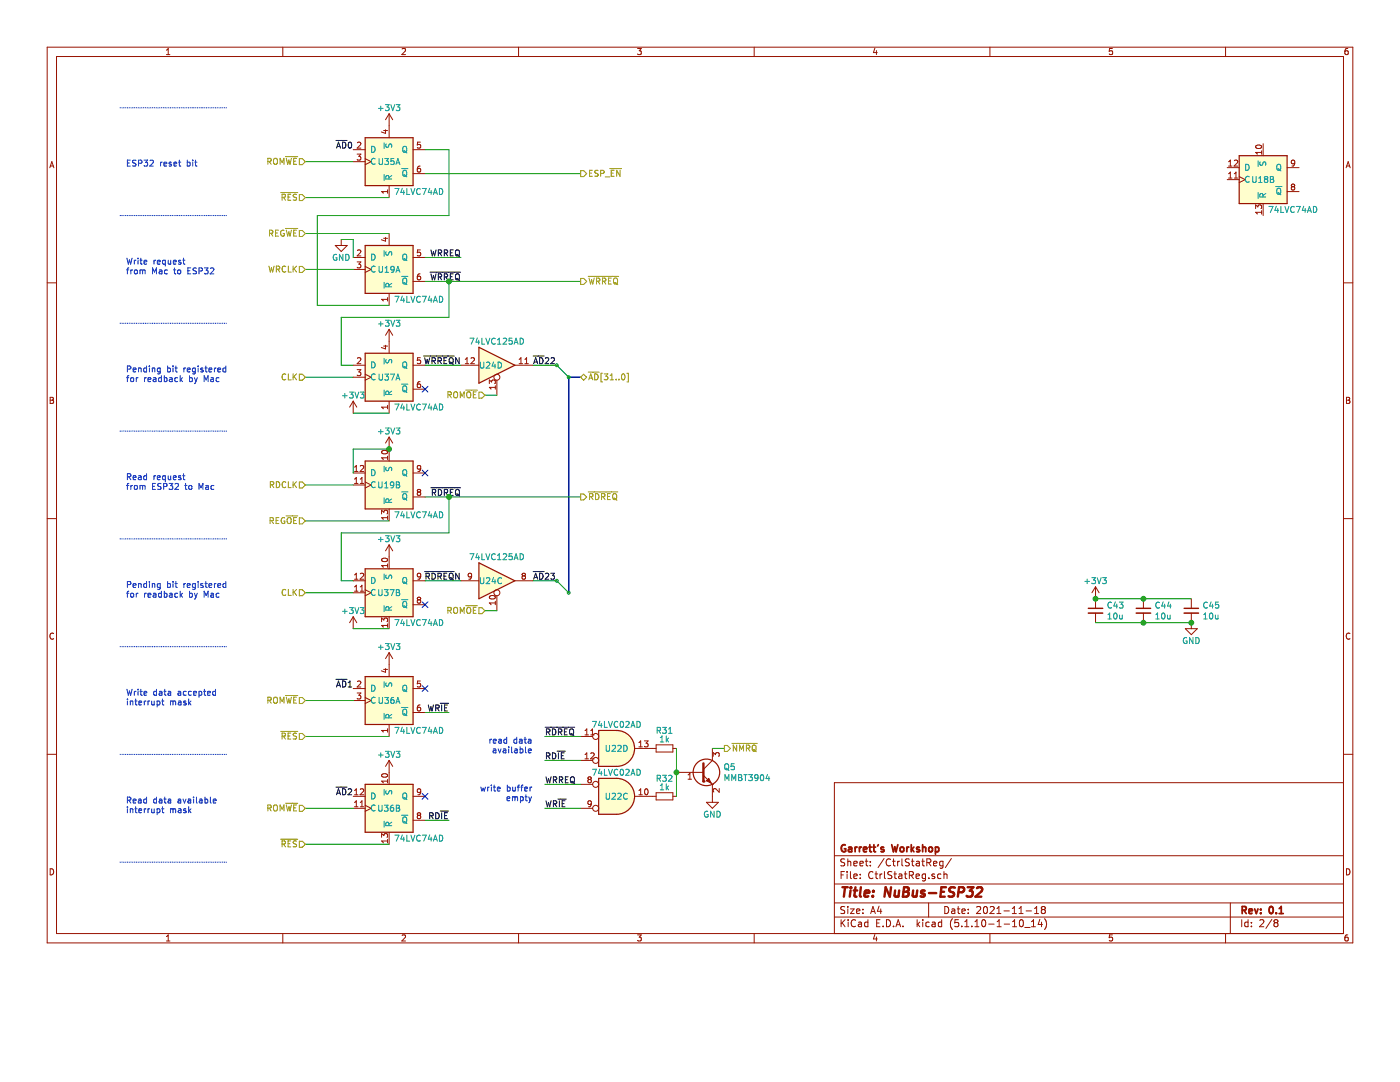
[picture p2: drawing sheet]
EESchema Schematic File Version 4
EELAYER 30 0
EELAYER END
$Descr A4 11693 8268
encoding utf-8
Sheet 2 8
Title "NuBus-ESP32"
Date "2021-11-18"
Rev "0.1"
Comp "Garrett's Workshop"
Comment1 ""
Comment2 ""
Comment3 ""
Comment4 ""
$EndDescr
Wire Notes Line
	1000 5400 1900 5400
$Comp
L power:+3V3 #PWR?
U 1 1
P 9150 5000
AR Path="/61A765AC" Ref="#PWR?"  Part="1" 
AR Path="/64084316/61A765AC" Ref="#PWR?"  Part="1" 
AR Path="/61CA157A/61A765AC" Ref="#PWR0213"  Part="1" 
F 0 "#PWR0213" H 9150 4850 50  0001 C CNN
F 1 "+3V3" H 9150 5150 50  0000 C CNN
F 2 "" H 9150 5000 50  0001 C CNN
F 3 "" H 9150 5000 50  0001 C CNN
	1    9150 5000
	1    0    0    -1  
$EndComp
$Comp
L Device:C_Small C?
U 1 1
P 9150 5100
AR Path="/61A765B2" Ref="C?"  Part="1" 
AR Path="/64084316/61A765B2" Ref="C?"  Part="1" 
AR Path="/61CA157A/61A765B2" Ref="C43"  Part="1" 
F 0 "C43" H 9058 5146 50  0000 R CNN
F 1 "10u" H 9058 5055 50  0000 R CNN
F 2 "stdpads:C_0805" H 9150 5100 50  0001 C CNN
F 3 "~" H 9150 5100 50  0001 C CNN
	1    9150 5100
	-1   0    0    -1  
$EndComp
$Comp
L Device:C_Small C?
U 1 1
P 9550 5100
AR Path="/61A765B8" Ref="C?"  Part="1" 
AR Path="/64084316/61A765B8" Ref="C?"  Part="1" 
AR Path="/61CA157A/61A765B8" Ref="C44"  Part="1" 
F 0 "C44" H 9458 5146 50  0000 R CNN
F 1 "10u" H 9458 5055 50  0000 R CNN
F 2 "stdpads:C_0805" H 9550 5100 50  0001 C CNN
F 3 "~" H 9550 5100 50  0001 C CNN
	1    9550 5100
	-1   0    0    -1  
$EndComp
$Comp
L Device:C_Small C?
U 1 1
P 9950 5100
AR Path="/61A765BE" Ref="C?"  Part="1" 
AR Path="/64084316/61A765BE" Ref="C?"  Part="1" 
AR Path="/61CA157A/61A765BE" Ref="C45"  Part="1" 
F 0 "C45" H 9858 5146 50  0000 R CNN
F 1 "10u" H 9858 5055 50  0000 R CNN
F 2 "stdpads:C_0805" H 9950 5100 50  0001 C CNN
F 3 "~" H 9950 5100 50  0001 C CNN
	1    9950 5100
	-1   0    0    -1  
$EndComp
$Comp
L power:GND #PWR?
U 1 1
P 9950 5200
AR Path="/64084316/61A765C4" Ref="#PWR?"  Part="1" 
AR Path="/61CA157A/61A765C4" Ref="#PWR0214"  Part="1" 
F 0 "#PWR0214" H 9950 4950 50  0001 C CNN
F 1 "GND" H 9950 5050 50  0000 C CNN
F 2 "" H 9950 5200 50  0001 C CNN
F 3 "" H 9950 5200 50  0001 C CNN
	1    9950 5200
	1    0    0    -1  
$EndComp
Wire Wire Line
	9550 5000 9150 5000
Wire Wire Line
	9550 5000 9950 5000
Connection ~ 9550 5000
Wire Wire Line
	9950 5200 9550 5200
Connection ~ 9950 5200
Connection ~ 9550 5200
Wire Wire Line
	9550 5200 9150 5200
Connection ~ 9150 5000
Wire Wire Line
	4050 5100 4150 5100
Wire Wire Line
	4150 3300 4050 3300
Wire Wire Line
	4450 3050 4650 3050
Wire Wire Line
	3850 3050 3550 3050
Wire Wire Line
	3750 2350 4850 2350
Wire Wire Line
	4850 1450 3550 1450
Text HLabel 2550 4050 0    50   Input ~ 0
RDCLK
Wire Wire Line
	2550 4050 2950 4050
Wire Wire Line
	2950 3750 2950 3950
Wire Wire Line
	3250 3750 2950 3750
$Comp
L power:+3V3 #PWR?
U 1 1
P 3250 3750
AR Path="/61C6168C/682B83B0" Ref="#PWR?"  Part="1" 
AR Path="/61CA157A/682B83B0" Ref="#PWR0212"  Part="1" 
F 0 "#PWR0212" H 3250 3600 50  0001 C CNN
F 1 "+3V3" H 3250 3900 50  0000 C CNN
F 2 "" H 3250 3750 50  0001 C CNN
F 3 "" H 3250 3750 50  0001 C CNN
	1    3250 3750
	1    0    0    -1  
$EndComp
Text Notes 1050 2300 0    50   ~ 0
Write request\nfrom Mac to ESP32
Wire Notes Line
	1000 3600 1900 3600
Text Notes 1050 3200 0    50   ~ 0
Pending bit registered\nfor readback by Mac
Wire Notes Line
	1000 2700 1900 2700
Text Notes 1050 5000 0    50   ~ 0
Pending bit registered\nfor readback by Mac
Wire Notes Line
	1000 4500 1900 4500
Text Notes 1050 4100 0    50   ~ 0
Read request\nfrom ESP32 to Mac
Wire Notes Line
	1000 1800 1900 1800
Text Notes 1050 1400 0    50   ~ 0
ESP32 reset bit
Wire Notes Line
	1000 900  1900 900 
Wire Wire Line
	2950 2000 2950 2150
Wire Wire Line
	2850 2000 2950 2000
Wire Wire Line
	4850 4150 3750 4150
Connection ~ 3750 4150
Text Label 3850 4850 2    50   ~ 0
~RDREQ~N
$Comp
L power:GND #PWR0210
U 1 1
P 2850 2000
F 0 "#PWR0210" H 2850 1750 50  0001 C CNN
F 1 "GND" H 2850 1850 50  0000 C CNN
F 2 "" H 2850 2000 50  0001 C CNN
F 3 "" H 2850 2000 50  0001 C CNN
	1    2850 2000
	1    0    0    -1  
$EndComp
Wire Wire Line
	2550 1950 3250 1950
Text HLabel 4050 3300 0    50   Input ~ 0
ROM~OE~
$Comp
L power:+3V3 #PWR?
U 1 1
P 2950 3450
AR Path="/61C6168C/679639E3" Ref="#PWR?"  Part="1" 
AR Path="/61CA157A/679639E3" Ref="#PWR0209"  Part="1" 
F 0 "#PWR0209" H 2950 3300 50  0001 C CNN
F 1 "+3V3" H 2950 3600 50  0000 C CNN
F 2 "" H 2950 3450 50  0001 C CNN
F 3 "" H 2950 3450 50  0001 C CNN
	1    2950 3450
	1    0    0    -1  
$EndComp
$Comp
L power:+3V3 #PWR?
U 1 1
P 3250 2850
AR Path="/61C6168C/679639DD" Ref="#PWR?"  Part="1" 
AR Path="/61CA157A/679639DD" Ref="#PWR0208"  Part="1" 
F 0 "#PWR0208" H 3250 2700 50  0001 C CNN
F 1 "+3V3" H 3250 3000 50  0000 C CNN
F 2 "" H 3250 2850 50  0001 C CNN
F 3 "" H 3250 2850 50  0001 C CNN
	1    3250 2850
	1    0    0    -1  
$EndComp
Wire Wire Line
	2950 3150 2550 3150
Wire Bus Line
	4850 3150 4750 3150
Entry Wire Line
	4650 3050 4750 3150
Text HLabel 4850 3150 2    50   BiDi ~ 0
~AD~[31..0]
Text Label 4450 3050 0    50   ~ 0
~AD~22
Text Label 3850 3050 2    50   ~ 0
~WRREQ~N
NoConn ~ 3550 3250
Wire Wire Line
	2950 3450 3250 3450
Wire Wire Line
	2850 2650 2850 3050
Wire Wire Line
	2850 3050 2950 3050
Wire Wire Line
	3750 2350 3550 2350
Connection ~ 3750 2350
Wire Wire Line
	3750 2650 2850 2650
Wire Wire Line
	3750 2350 3750 2650
Text HLabel 2550 3150 0    50   Input ~ 0
CLK
Text HLabel 2550 1950 0    50   Input ~ 0
REG~WE~
Wire Wire Line
	2550 4350 3250 4350
Text HLabel 4050 5100 0    50   Input ~ 0
ROM~OE~
$Comp
L power:+3V3 #PWR?
U 1 1
P 3250 1050
AR Path="/61C6168C/6219742A" Ref="#PWR?"  Part="1" 
AR Path="/61CA157A/6219742A" Ref="#PWR0170"  Part="1" 
F 0 "#PWR0170" H 3250 900 50  0001 C CNN
F 1 "+3V3" H 3250 1200 50  0000 C CNN
F 2 "" H 3250 1050 50  0001 C CNN
F 3 "" H 3250 1050 50  0001 C CNN
	1    3250 1050
	1    0    0    -1  
$EndComp
$Comp
L power:+3V3 #PWR?
U 1 1
P 2950 5250
AR Path="/61C6168C/61C5EF4C" Ref="#PWR?"  Part="1" 
AR Path="/61CA157A/61C5EF4C" Ref="#PWR0105"  Part="1" 
F 0 "#PWR0105" H 2950 5100 50  0001 C CNN
F 1 "+3V3" H 2950 5400 50  0000 C CNN
F 2 "" H 2950 5250 50  0001 C CNN
F 3 "" H 2950 5250 50  0001 C CNN
	1    2950 5250
	1    0    0    -1  
$EndComp
$Comp
L power:+3V3 #PWR?
U 1 1
P 3250 4650
AR Path="/61C6168C/61C5E88E" Ref="#PWR?"  Part="1" 
AR Path="/61CA157A/61C5E88E" Ref="#PWR0104"  Part="1" 
F 0 "#PWR0104" H 3250 4500 50  0001 C CNN
F 1 "+3V3" H 3250 4800 50  0000 C CNN
F 2 "" H 3250 4650 50  0001 C CNN
F 3 "" H 3250 4650 50  0001 C CNN
	1    3250 4650
	1    0    0    -1  
$EndComp
Wire Wire Line
	2550 1650 3250 1650
Wire Wire Line
	2550 1350 2950 1350
Wire Wire Line
	2950 4950 2550 4950
Entry Wire Line
	4650 4850 4750 4950
Wire Wire Line
	4450 4850 4650 4850
Text Label 4450 4850 0    50   ~ 0
~AD~23
Wire Wire Line
	3850 4850 3550 4850
NoConn ~ 3550 5050
Wire Wire Line
	2950 5250 3250 5250
Wire Wire Line
	2850 4450 2850 4850
Wire Wire Line
	2850 4850 2950 4850
Wire Wire Line
	3750 4150 3550 4150
Wire Wire Line
	3750 4450 2850 4450
Wire Wire Line
	3750 4150 3750 4450
$Comp
L 74xx:74LS74 U?
U 2 1
P 10550 1500
AR Path="/61CB05D3" Ref="U?"  Part="1" 
AR Path="/61CA157A/61CB05D3" Ref="U18"  Part="2" 
AR Path="/61CD3565/61CB05D3" Ref="U?"  Part="1" 
F 0 "U18" H 10550 1500 50  0000 C CNN
F 1 "74LVC74AD" H 10800 1250 50  0000 C CNN
F 2 "stdpads:SOIC-14_3.9mm" H 10550 1500 50  0001 C CNN
F 3 "74xx/74hc_hct74.pdf" H 10550 1500 50  0001 C CNN
	2    10550 1500
	1    0    0    -1  
$EndComp
Text HLabel 2550 4950 0    50   Input ~ 0
CLK
Text HLabel 2550 4350 0    50   Input ~ 0
REG~OE~
Text HLabel 2550 1650 0    50   Input ~ 0
~RES~
Text HLabel 2550 1350 0    50   Input ~ 0
ROM~WE~
Text HLabel 4850 1450 2    50   Output ~ 0
ESP_~EN~
Text Label 2950 1250 2    50   ~ 0
~AD~0
Wire Bus Line
	4750 3150 4750 4950
Wire Wire Line
	2550 6750 2950 6750
Text Notes 1050 6800 0    50   ~ 0
Read data available\ninterrupt mask
Wire Notes Line
	1000 7200 1900 7200
Wire Notes Line
	1000 6300 1900 6300
$Comp
L 74xx:74LS74 U?
U 2 1
P 3250 6750
AR Path="/61F17BC2" Ref="U?"  Part="1" 
AR Path="/61CA157A/61F17BC2" Ref="U36"  Part="2" 
AR Path="/61CD3565/61F17BC2" Ref="U?"  Part="1" 
F 0 "U36" H 3250 6750 50  0000 C CNN
F 1 "74LVC74AD" H 3500 6500 50  0000 C CNN
F 2 "stdpads:SOIC-14_3.9mm" H 3250 6750 50  0001 C CNN
F 3 "74xx/74hc_hct74.pdf" H 3250 6750 50  0001 C CNN
	2    3250 6750
	1    0    0    -1  
$EndComp
$Comp
L power:+3V3 #PWR?
U 1 1
P 3250 5550
AR Path="/61C6168C/61F17BC8" Ref="#PWR?"  Part="1" 
AR Path="/61CA157A/61F17BC8" Ref="#PWR0108"  Part="1" 
F 0 "#PWR0108" H 3250 5400 50  0001 C CNN
F 1 "+3V3" H 3250 5700 50  0000 C CNN
F 2 "" H 3250 5550 50  0001 C CNN
F 3 "" H 3250 5550 50  0001 C CNN
	1    3250 5550
	1    0    0    -1  
$EndComp
Wire Wire Line
	2550 6150 3250 6150
Wire Wire Line
	2550 5850 2950 5850
Text Label 2950 5750 2    50   ~ 0
~AD~1
$Comp
L 74xx:74LS74 U?
U 1 1
P 3250 5850
AR Path="/61F17BD5" Ref="U?"  Part="1" 
AR Path="/61CA157A/61F17BD5" Ref="U36"  Part="1" 
AR Path="/61CD3565/61F17BD5" Ref="U?"  Part="1" 
F 0 "U36" H 3250 5850 50  0000 C CNN
F 1 "74LVC74AD" H 3500 5600 50  0000 C CNN
F 2 "stdpads:SOIC-14_3.9mm" H 3250 5850 50  0001 C CNN
F 3 "74xx/74hc_hct74.pdf" H 3250 5850 50  0001 C CNN
	1    3250 5850
	1    0    0    -1  
$EndComp
Text Label 2950 6650 2    50   ~ 0
~AD~2
Text HLabel 2550 7050 0    50   Input ~ 0
~RES~
Wire Wire Line
	2550 7050 3250 7050
Text HLabel 2550 6150 0    50   Input ~ 0
~RES~
Text HLabel 2550 5850 0    50   Input ~ 0
ROM~WE~
Text HLabel 2550 6750 0    50   Input ~ 0
ROM~WE~
Wire Wire Line
	3550 1250 3750 1250
Wire Wire Line
	3750 1250 3750 1800
Wire Wire Line
	3750 1800 2650 1800
Wire Wire Line
	2650 1800 2650 2550
Wire Wire Line
	2650 2550 3250 2550
Wire Wire Line
	2550 2250 2950 2250
Text HLabel 2550 2250 0    50   Input ~ 0
WRCLK
Text Notes 1050 5900 0    50   ~ 0
Write data accepted\ninterrupt mask
$Comp
L power:+3V3 #PWR?
U 1 1
P 3250 6450
AR Path="/61C6168C/62022ED5" Ref="#PWR?"  Part="1" 
AR Path="/61CA157A/62022ED5" Ref="#PWR0187"  Part="1" 
F 0 "#PWR0187" H 3250 6300 50  0001 C CNN
F 1 "+3V3" H 3250 6600 50  0000 C CNN
F 2 "" H 3250 6450 50  0001 C CNN
F 3 "" H 3250 6450 50  0001 C CNN
	1    3250 6450
	1    0    0    -1  
$EndComp
Wire Wire Line
	3550 5950 3750 5950
$Comp
L Device:R_Small R?
U 1 1
P 5550 6250
AR Path="/64084316/62031DEB" Ref="R?"  Part="1" 
AR Path="/61CA157A/62031DEB" Ref="R31"  Part="1" 
F 0 "R31" V 5400 6250 50  0000 C CNN
F 1 "1k" V 5500 6250 50  0000 C BNN
F 2 "stdpads:R_0805" H 5550 6250 50  0001 C CNN
F 3 "~" H 5550 6250 50  0001 C CNN
F 4 "C25190" H 5550 6250 50  0001 C CNN "LCSC Part"
	1    5550 6250
	0    1    1    0   
$EndComp
Wire Wire Line
	6050 6250 5950 6250
$Comp
L power:GND #PWR?
U 1 1
P 5950 6650
AR Path="/64084316/62031DF9" Ref="#PWR?"  Part="1" 
AR Path="/61CA157A/62031DF9" Ref="#PWR0189"  Part="1" 
F 0 "#PWR0189" H 5950 6400 50  0001 C CNN
F 1 "GND" H 5950 6500 50  0000 C CNN
F 2 "" H 5950 6650 50  0001 C CNN
F 3 "" H 5950 6650 50  0001 C CNN
	1    5950 6650
	1    0    0    -1  
$EndComp
Text HLabel 6050 6250 2    50   Output ~ 0
~NMRQ~
Wire Wire Line
	3550 6850 3750 6850
$Comp
L 74xx:74LS02 U22
U 3 2
P 5150 6650
F 0 "U22" H 5150 6650 50  0000 C CNN
F 1 "74LVC02AD" H 5150 6850 50  0000 C CNN
F 2 "stdpads:SOIC-14_3.9mm" H 5150 6650 50  0001 C CNN
F 3 "http://www.ti.com/lit/gpn/sn74LS02" H 5150 6650 50  0001 C CNN
	3    5150 6650
	1    0    0    -1  
$EndComp
NoConn ~ 3550 5750
NoConn ~ 3550 6650
Text Label 3850 2350 2    50   ~ 0
~WRREQ~
Text Label 3850 2150 2    50   ~ 0
WRREQ
Wire Wire Line
	3850 2150 3550 2150
Text Label 3850 4150 2    50   ~ 0
~RDREQ~
Text HLabel 4850 4150 2    50   Output ~ 0
~RDREQ~
Text HLabel 4850 2350 2    50   Output ~ 0
~WRREQ~
Text Label 3750 5950 2    50   ~ 0
WR~IE~
Text Label 3750 6850 2    50   ~ 0
RD~IE~
Wire Wire Line
	4550 6550 4850 6550
Wire Wire Line
	4550 6750 4850 6750
Text Label 4550 6550 0    50   ~ 0
WRREQ
Text Label 4550 6750 0    50   ~ 0
WR~IE~
Wire Wire Line
	5650 6450 5650 6650
$Comp
L Transistor_BJT:MMBT3904 Q?
U 1 1
P 5850 6450
AR Path="/64084316/62031DF3" Ref="Q?"  Part="1" 
AR Path="/61CA157A/62031DF3" Ref="Q5"  Part="1" 
F 0 "Q5" H 6041 6496 50  0000 L CNN
F 1 "MMBT3904" H 6041 6405 50  0000 L CNN
F 2 "stdpads:SOT-23" H 6050 6550 50  0001 C CNN
F 3 "~" H 5850 6450 50  0001 C CNN
F 4 "C20526" H 5850 6450 50  0001 C CNN "LCSC Part"
	1    5850 6450
	1    0    0    -1  
$EndComp
Connection ~ 5650 6450
Wire Wire Line
	5650 6250 5650 6450
$Comp
L Device:R_Small R?
U 1 1
P 5550 6650
AR Path="/64084316/620548CA" Ref="R?"  Part="1" 
AR Path="/61CA157A/620548CA" Ref="R32"  Part="1" 
F 0 "R32" V 5400 6650 50  0000 C CNN
F 1 "1k" V 5500 6650 50  0000 C BNN
F 2 "stdpads:R_0805" H 5550 6650 50  0001 C CNN
F 3 "~" H 5550 6650 50  0001 C CNN
F 4 "C25190" H 5550 6650 50  0001 C CNN "LCSC Part"
	1    5550 6650
	0    1    1    0   
$EndComp
Text Label 4550 6350 0    50   ~ 0
RD~IE~
Text Label 4550 6150 0    50   ~ 0
~RDREQ~
Text Notes 4450 6700 2    50   ~ 0
write buffer\nempty
Text Notes 4450 6300 2    50   ~ 0
read data\navailable
$Comp
L 74xx:74LS74 U?
U 1 1
P 3250 1350
AR Path="/679639AF" Ref="U?"  Part="1" 
AR Path="/61CA157A/679639AF" Ref="U35"  Part="1" 
AR Path="/61CD3565/679639AF" Ref="U?"  Part="1" 
F 0 "U35" H 3250 1350 50  0000 C CNN
F 1 "74LVC74AD" H 3500 1100 50  0000 C CNN
F 2 "stdpads:SOIC-14_3.9mm" H 3250 1350 50  0001 C CNN
F 3 "74xx/74hc_hct74.pdf" H 3250 1350 50  0001 C CNN
	1    3250 1350
	1    0    0    -1  
$EndComp
$Comp
L 74xx:74LS74 U?
U 2 1
P 3250 4050
AR Path="/61CA9D3D" Ref="U?"  Part="1" 
AR Path="/61CA157A/61CA9D3D" Ref="U19"  Part="2" 
AR Path="/61CD3565/61CA9D3D" Ref="U?"  Part="1" 
F 0 "U19" H 3250 4050 50  0000 C CNN
F 1 "74LVC74AD" H 3500 3800 50  0000 C CNN
F 2 "stdpads:SOIC-14_3.9mm" H 3250 4050 50  0001 C CNN
F 3 "74xx/74hc_hct74.pdf" H 3250 4050 50  0001 C CNN
	2    3250 4050
	1    0    0    -1  
$EndComp
$Comp
L 74xx:74LS74 U?
U 1 1
P 3250 2250
AR Path="/61CA9D2C" Ref="U?"  Part="1" 
AR Path="/61CA157A/61CA9D2C" Ref="U19"  Part="1" 
AR Path="/61CD3565/61CA9D2C" Ref="U?"  Part="1" 
F 0 "U19" H 3250 2250 50  0000 C CNN
F 1 "74LVC74AD" H 3500 2000 50  0000 C CNN
F 2 "stdpads:SOIC-14_3.9mm" H 3250 2250 50  0001 C CNN
F 3 "74xx/74hc_hct74.pdf" H 3250 2250 50  0001 C CNN
	1    3250 2250
	1    0    0    -1  
$EndComp
Connection ~ 3250 3750
$Comp
L 74xx:74LS74 U?
U 1 1
P 3250 3150
AR Path="/61986FF7" Ref="U?"  Part="1" 
AR Path="/61CA157A/61986FF7" Ref="U37"  Part="1" 
AR Path="/61CD3565/61986FF7" Ref="U?"  Part="1" 
F 0 "U37" H 3250 3150 50  0000 C CNN
F 1 "74LVC74AD" H 3500 2900 50  0000 C CNN
F 2 "stdpads:SOIC-14_3.9mm" H 3250 3150 50  0001 C CNN
F 3 "74xx/74hc_hct74.pdf" H 3250 3150 50  0001 C CNN
	1    3250 3150
	1    0    0    -1  
$EndComp
$Comp
L 74xx:74LS74 U?
U 2 1
P 3250 4950
AR Path="/619879D7" Ref="U?"  Part="1" 
AR Path="/61CA157A/619879D7" Ref="U37"  Part="2" 
AR Path="/61CD3565/619879D7" Ref="U?"  Part="1" 
F 0 "U37" H 3250 4950 50  0000 C CNN
F 1 "74LVC74AD" H 3500 4700 50  0000 C CNN
F 2 "stdpads:SOIC-14_3.9mm" H 3250 4950 50  0001 C CNN
F 3 "74xx/74hc_hct74.pdf" H 3250 4950 50  0001 C CNN
	2    3250 4950
	1    0    0    -1  
$EndComp
NoConn ~ 3550 3950
Wire Wire Line
	4550 6350 4850 6350
Wire Wire Line
	4550 6150 4850 6150
$Comp
L 74xx:74LS02 U22
U 4 2
P 5150 6250
F 0 "U22" H 5150 6250 50  0000 C CNN
F 1 "74LVC02AD" H 5150 6450 50  0000 C CNN
F 2 "stdpads:SOIC-14_3.9mm" H 5150 6250 50  0001 C CNN
F 3 "http://www.ti.com/lit/gpn/sn74LS02" H 5150 6250 50  0001 C CNN
	4    5150 6250
	1    0    0    -1  
$EndComp
$Comp
L 74xx:74LS125 U24
U 3 1
P 4150 4850
F 0 "U24" H 4100 4850 50  0000 C CNN
F 1 "74LVC125AD" H 4150 5050 50  0000 C CNN
F 2 "stdpads:SOIC-14_3.9mm" H 4150 4850 50  0001 C CNN
F 3 "http://www.ti.com/lit/gpn/sn74LS125" H 4150 4850 50  0001 C CNN
	3    4150 4850
	1    0    0    -1  
$EndComp
$Comp
L 74xx:74LS125 U24
U 4 1
P 4150 3050
F 0 "U24" H 4100 3050 50  0000 C CNN
F 1 "74LVC125AD" H 4150 3250 50  0000 C CNN
F 2 "stdpads:SOIC-14_3.9mm" H 4150 3050 50  0001 C CNN
F 3 "http://www.ti.com/lit/gpn/sn74LS125" H 4150 3050 50  0001 C CNN
	4    4150 3050
	1    0    0    -1  
$EndComp
$EndSCHEMATC
